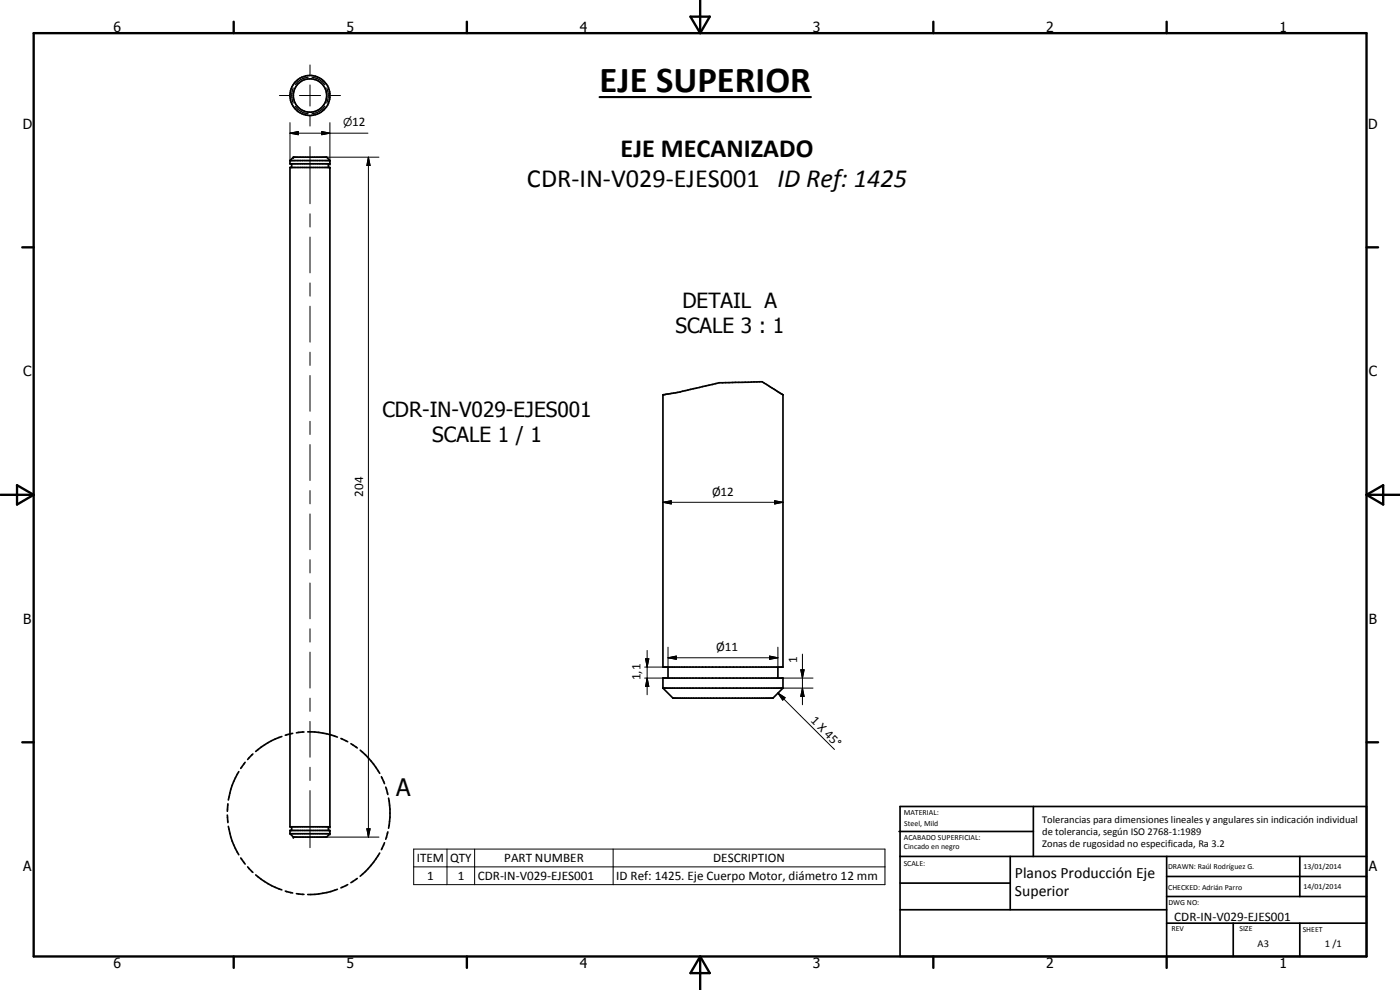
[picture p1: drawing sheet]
<svg xmlns="http://www.w3.org/2000/svg" width="420mm" height="297mm" viewBox="0 0 420 297" stroke-linecap="round" stroke-linejoin="round" font-family="sans-serif">
<g fill="none" stroke="#000" stroke-width=".51">
<path d="M87 48.2v.9h12v-.9M87 50.2h12v197.9h-12zM87 48.2h12M87 48.2l1-1h10l1 1M87.5 49.1v1.1M98.5 49.1v1.1M199 118.5h.1M199 118.5l5.1-.9 5.8-1.4a39.7 39.7 0 0 1 13.7-1.5l3.5-.1a2.77 2.77 0 0 1 3 .8l4.9 3v81.8h-36zM91.2 219.6l-2.2 .3M92.4 219.6a25 25 0 0 1 8.8 1.5M199 206.5v-3h36v3M199 206.5h36"/>
<path d="M199 206.5l3 3h30l3-3M200.5 200.2v3.3M233.5 200.2v3.3M71.7 231.5a23.1 23.1 0 0 0-3.2 8.5M73.6 228.7l-1.3 1.8M75.9 226.2l-1.6 1.7M84.6 221a23 23 0 0 0-7.9 4.5M87.8 220l-2.2 .6M102.3 221.6l2 .9M105.3 223.1l1.9 1.3M108.1 225.1a26.6 26.6 0 0 1 5.8 6.9M114.5 233l.9 2.1"/>
<path d="M115.8 236.2l.6 2.2M116.6 239.5a22.5 22.5 0 0 1 0 9M68.2 244.6l.2 2.2M68.4 241.2l-.2 2.2M68.5 247.9a23.1 23.1 0 0 0 3.2 8.6M72.3 257.4l1.3 1.8M87 250.1v-.9h12v.9M87 250.1h12M87 250.1l1 1.1h10l1-1.1M87.5 248.1v1.1M98.5 248.1v1.1M113.9 255.9a26.6 26.6 0 0 1-5.8 7"/>
<path d="M115.4 252.9l-.9 2M116.4 249.6l-.6 2.2M269.8 249.5h40.3M270.1 242h140v45h-140zM270.1 257h140M303.2 257v16M310.1 242v15M350.1 257v30M390.1 257v12M74.3 260.1l1.6 1.6M76.7 262.5a23 23 0 0 0 7.9 4.5M85.6 267.4l2.2 .5"/>
<path d="M89 268.1l2.2 .3M101.2 266.8a25 25 0 0 1-8.8 1.6M104.3 265.4l-2 1M107.2 263.6l-1.9 1.2M270.1 265h33.1M270.1 273h80M350.1 277h60M350.1 269h60M350.1 263h60M370.1 277v10M390.1 277v10"/>
<circle cx="93" cy="28.6" r="5"/>
<circle cx="93" cy="28.7" r="6"/>
</g>
<g fill="#000">
<circle cx="88" cy="47.2" r=".25"/>
<circle cx="99" cy="50.2" r=".25"/>
<circle cx="99" cy="48.2" r=".25"/>
<circle cx="99" cy="49.1" r=".25"/>
<circle cx="88" cy="251.2" r=".25"/>
<circle cx="99" cy="248.1" r=".25"/>
<circle cx="99" cy="249.2" r=".25"/>
<circle cx="99" cy="250.1" r=".25"/>
</g>
<path d="M88 26.4a5.6 5.6 0 0 0 0 4.5M88.6 31.9a5.6 5.6 0 0 0 3.9 2.2M92.5 23.2l-2.2 .7-1.7 1.5M93.6 23.2a5.7 5.7 0 0 1 3.9 2.2M97.5 31.9a5.6 5.6 0 0 1-3.9 2.2M98.1 26.4l.4 2.3-.4 2.2" fill="none" stroke="#000" stroke-width=".35"/>
<g fill="none" stroke="#000" stroke-width=".71">
<path d="M10.1 9.9h400v277.1h-400zM70.1 6.5v3.4M140.1 6.5v3.4M207.2 5h5.8l-2.9 4.9zM210.1 0v9.9M280.1 6.5v3.4M350.1 6.5v3.4M6.7 74.2h3.4M410.1 74.2h3.5M.1 148.5h10M5.1 145.6l5 2.9-5 2.9zM410.1 148.5h10"/>
<path d="M410.1 148.5l5-2.9v5.8zM6.7 222.7h3.4M410.1 222.7h3.5M70.1 287v3.4M140.1 287v3.4M210.1 287v10M210.1 287l2.9 5h-5.8zM280.1 287v3.4M350.1 287v3.4"/>
</g>
<g fill="none" stroke="#000" stroke-width=".3">
<path d="M93 19.5v3M83.9 28.7h3M87 40l2.5-.5v.9zM87 40h23.4M87 36.8v11.4M89.9 28.7h6.3M93 25.5v6.3M93 34.8v3M96.6 39.5l2.4 .5-2.4 .4zM99 36.8v11.4M99.2 28.7h3M93 44v17.1"/>
<path d="M98 47.2h15.7M110.6 47.2l.5 2.5h-1zM110.6 47.2v204M93 64.1v4M93 71.1v10.8M93 84.9v4M93 91.9v10.8M93 105.7v3.9M93 112.6v10.8M93 126.4v4M93 133.4v10.8M93 147.2v4"/>
<path d="M93 154.2v10.7M199 150.7l2.5-.5v1zM199 150.7h36M232.5 150.2l2.5 .5-2.5 .5zM93 167.9v4M93 174.9v10.8M93 188.7v4M93 195.7v10.8M193.7 197.7h1l-.5 2.5zM194.2 195.2v13.2M200.5 197.4l2.5-.6v1zM200.5 197.4h33"/>
<path d="M200.5 194.2v6h-7M231 196.8l2.5 .6-2.5 .4zM233.5 194.2v6M240.8 196.3v15.2M93 209.5v3.9M93 216.5v10.7M193.5 203.5h7M194.2 203.5l.5 2.5h-1zM233.5 207.9l2.1 1.4-.7 .8zM233.5 207.9l16.9 17M235 203.5h9M235 206.5h9"/>
<path d="M240.3 201h1l-.5 2.5zM240.8 206.5l.5 2.5h-1zM93 230.2v4M93 237.2v17.1M98 251.2h15.7M110.1 248.7h1l-.5 2.5zM124.2 254.8h141.4v10.6h-141.4zM134.1 254.8v10.6M142.4 254.8v10.6M184 254.8v10.6M124.2 260.1h141.4"/>
</g>
<g fill="#000">
<path d="M87 40l2.5-.5v.9zM96.6 39.5l2.4 .5-2.4 .4zM110.6 47.2l.5 2.5h-1zM199 150.7l2.5-.5v1zM232.5 150.2l2.5 .5-2.5 .5zM193.7 197.7h1l-.5 2.5zM200.5 197.4l2.5-.6v1zM231 196.8l2.5 .6-2.5 .4zM194.2 203.5l.5 2.5h-1zM233.5 207.9l2.1 1.4-.7 .8zM240.3 201h1l-.5 2.5zM240.8 206.5l.5 2.5h-1z"/>
<path d="M110.1 248.7h1l-.5 2.5z"/>
</g>
<path d="M179.9 29.1h63.5" fill="none" stroke="#000" stroke-width=".63"/>
<text font-size="11" x="179.9" y="27.6">EJE SUPERIOR</text>
<g font-size="7.9">
<text x="186.3" y="47.2">EJE MECANIZADO</text>
<text x="158.1" y="56.2">CDR-IN-V029-EJES001 ID Ref: 1425</text>
</g>
<text font-size="7.2" x="118.9" y="238.9">A</text>
<g font-size="6.3">
<text x="204.8" y="92.4">DETAIL A</text>
<text x="202.7" y="99.9">SCALE 3 : 1</text>
<text x="114.8" y="125">CDR-IN-V029-EJES001</text>
<text x="129.7" y="132.5">SCALE 1 / 1</text>
</g>
<g font-size="4.7">
<text x="304.6" y="263.5">Planos Producción Eje</text>
<text x="304.6" y="268.9">Superior</text>
</g>
<g font-size="4.2">
<text x="34" y="9.6">6</text>
<text x="104" y="9.6">5</text>
<text x="174" y="9.6">4</text>
<text x="244" y="9.6">3</text>
<text x="314" y="9.6">2</text>
<text x="384" y="9.6">1</text>
<text x="6.8" y="38.7">D</text>
<text x="410.6" y="38.7">D</text>
<text x="7" y="112.9">C</text>
<text x="410.8" y="112.9">C</text>
<text x="7" y="187.1">B</text>
<text x="410.8" y="187.1">B</text>
<text x="7" y="261.4">A</text>
<text x="410.8" y="261.4">A</text>
<text x="34" y="290.4">6</text>
<text x="104" y="290.4">5</text>
<text x="174" y="290.4">4</text>
<text x="244" y="290.4">3</text>
<text x="314" y="290.4">2</text>
<text x="384" y="290.4">1</text>
</g>
<g font-size="3.9">
<text x="105.7" y="37.8">12</text>
<text x="109" y="149" transform="rotate(-90 109 149)">204</text>
<text x="213.7" y="148.8">Ø12</text>
<text x="214.9" y="195.4">Ø11</text>
<text x="239.3" y="199" transform="rotate(-90 239.3 199)">1</text>
<text x="192.2" y="204.1" transform="rotate(-90 192.2 204.1)">1,1</text>
<text x="243.1" y="216.5" transform="rotate(45 243.1 216.5)">1 X 45°</text>
<text x="125.1" y="258.7">ITEM</text>
<text x="135.1" y="258.7">QTY</text>
<text x="151.3" y="258.7">PART NUMBER</text>
<text x="214.1" y="258.7">DESCRIPTION</text>
<text x="128.2" y="264">1</text>
<text x="137.4" y="264">1</text>
<text x="143.4" y="264">CDR-IN-V029-EJES001</text>
<text x="184.9" y="264.1">ID Ref: 1425. Eje Cuerpo Motor, diámetro 12 mm</text>
<text x="352.4" y="276.3">CDR-IN-V029-EJES001</text>
</g>
<text font-size="3.3" x="102.9" y="37.8">n</text>
<g font-size="3.1">
<text x="312.7" y="246.8">Tolerancias para dimensiones lineales y angulares sin indicación individual</text>
<text x="312.7" y="250.4">de tolerancia, según ISO 2768-1:1989</text>
<text x="312.7" y="254">Zonas de rugosidad no especificada, Ra 3.2</text>
<text x="377.4" y="284.1">A3</text>
<text x="397.6" y="284.2">1 /1</text>
</g>
<g font-size="2.4">
<text x="271.2" y="244.4">MATERIAL:</text>
<text x="271.3" y="252">ACABADO SUPERFICIAL:</text>
<text x="271.4" y="247.9">Steel, Mild</text>
<text x="271.3" y="254.6">Cincado en negro</text>
<text x="271.2" y="259.7">SCALE:</text>
<text x="350.6" y="260.8">DRAWN: Raúl Rodríguez G.</text>
<text x="391.2" y="260.6">13/01/2014</text>
<text x="350.6" y="267.1">CHECKED: Adrián Parro</text>
<text x="391.2" y="266.7">14/01/2014</text>
<text x="350.6" y="271.4">DWG NO:</text>
<text x="351.6" y="279.3">REV</text>
<text x="372" y="279.4">SIZE</text>
<text x="391" y="279.6">SHEET</text>
</g>
</svg>
